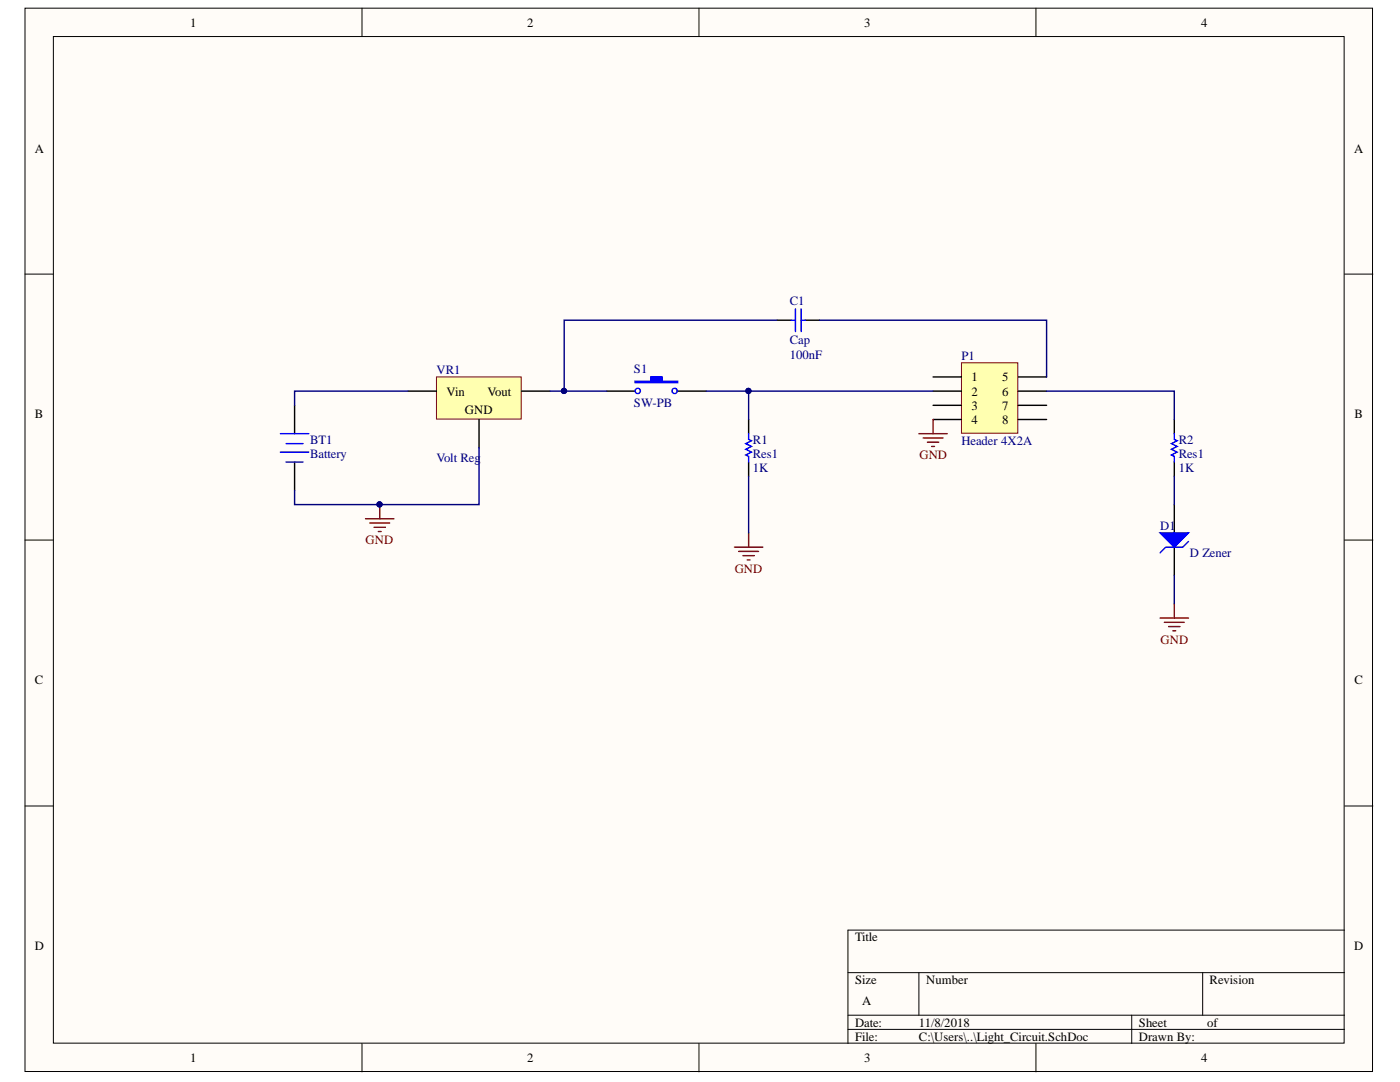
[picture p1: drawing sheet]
<svg xmlns="http://www.w3.org/2000/svg" width="279mm" height="216mm" viewBox="0 0 279 216" stroke-linecap="round" stroke-linejoin="round" font-family="sans-serif">
<g fill="#fffcf8" stroke="#000" stroke-width=".2">
<path d="M5 1.6h268.9v212.2h-268.9z"/>
<path d="M10.7 7.3h257.6v200.8h-257.6z"/>
</g>
<g fill="none" stroke="#000" stroke-width=".2">
<path d="M72.2 1.6v5.7M139.5 1.6v5.7M206.7 1.6v5.7M5 54.7h5.7M268.3 54.7h5.7M5 107.8h5.7M268.3 107.8h5.7M5 160.8h5.7M268.3 160.8h5.7M169.2 194.1h99.1M183.4 194.1v8.5M240 194.1v8.5"/>
<path d="M268.3 185.6h-99.1v22.6M72.2 208.2v5.7M139.5 208.2v5.7M169.2 202.6h99.1M169.2 205.4h99.1M206.7 208.2v5.7M225.9 202.6v5.6"/>
</g>
<path d="M149.4 83.7v2.8M149.4 92.2v2.8M234.4 83.7v2.8M234.4 92.2v2.8M234.4 100.7v5.6M234.4 109.2v5.6" fill="none" stroke="#000" stroke-width=".28"/>
<path d="M149.4 86.5v1.2l.6 .3-1.2 .5 1.2 .6-1.2 .5 1.2 .6-1.2 .6 .6 .3v1.1M234.4 86.5v1.2l.5 .3-1.1 .5 1.1 .6-1.1 .5 1.1 .6-1.1 .6 .6 .3v1.1" fill="none" stroke="#00f" stroke-width=".28"/>
<path d="M231.5 106.3h5.7l-2.8 2.9z" fill="#00f"/>
<path d="M157.9 63.9h.8M158.7 61.6v4.6M159.9 61.6v4.6M159.9 63.9h.8M56 90.2h5.6M56 86.5h5.6M57.1 88.5h3.4M57.1 92.2h3.4M231.5 106.3h5.7l-2.8 2.9zM237.2 108l-1.1 1.2h-3.4l-1.2 1.1" fill="none" stroke="#00f" stroke-width=".28"/>
<path d="M155.1 63.9h2.8M160.7 63.9h2.9M58.8 80.9v5.6M58.8 92.2v5.7" fill="none" stroke="#000" stroke-width=".28"/>
<path d="M87.1 75.2h16.9v8.4h-16.9z" fill="#ffffb0" stroke="#800000" stroke-width=".2"/>
<path d="M81.4 78h5.7M104.1 78h5.7M121.1 78h5.7M135.2 78h5.7M95.6 83.7v5.7" fill="none" stroke="#000" stroke-width=".28"/>
<path d="M126.8 76.1h3.1v-.9h2.2v.9h3.1v.2h-8.4z" fill-rule="evenodd" fill="#00f"/>
<g fill="none" stroke="#00f" stroke-width=".28">
<path d="M126.8 76.1h3.1v-.9h2.2v.9h3.1v.2h-8.4z"/>
<circle cx="127.3" cy="78" r=".52"/>
<circle cx="134.6" cy="78" r=".52"/>
</g>
<g fill="none" stroke="#800000" stroke-width=".28">
<path d="M72.9 103.5h5.7M73.8 104.4h4M74.6 105.2h2.3M75.5 106.1h.6M75.8 100.7v2.8M146.6 109.2h5.6M147.4 110h4M148.3 110.9h2.2M149.1 111.7h.6M149.4 106.3v2.9M231.5 123.3h5.7M232.4 124.2h3.9"/>
<path d="M233.2 125h2.3M234.1 125.9h.5M234.4 120.5v2.8"/>
</g>
<circle cx="75.7" cy="100.6" r=".52" fill="#000080" stroke="#000080" stroke-width=".2"/>
<path d="M191.9 72.4h11.2v14.1h-11.2z" fill="#ffffb0" stroke="#800000" stroke-width=".2"/>
<path d="M186.2 75.2h5.7M186.2 78h5.7M203.2 75.2h5.7M203.2 78h5.7M186.2 80.9h5.7M186.2 83.7h5.7M203.2 80.9h5.7M203.2 83.7h5.7" fill="none" stroke="#000" stroke-width=".28"/>
<path d="M183.4 86.5h5.6M184.2 87.4h4M185.1 88.2h2.3M185.9 89.1h.6M186.2 83.7v2.8" fill="none" stroke="#800000" stroke-width=".28"/>
<path d="M81.4 78h-22.6v2.9M109.8 78h11.3M140.9 78h8.5v5.7M149.4 78h36.8M155.1 63.9h-42.5v14.1M163.6 63.9h45.3v11.3M208.9 78h25.5v5.7M95.6 89.4v11.3h-36.8v-2.8M149.4 95v11.3M234.4 95v5.7M234.4 114.8v5.7" fill="none" stroke="#000080" stroke-width=".28"/>
<g fill="#000080" stroke="#000080" stroke-width=".2">
<circle cx="75.7" cy="100.6" r=".52"/>
<circle cx="112.6" cy="78" r=".52"/>
<circle cx="149.4" cy="78" r=".52"/>
</g>
<g font-size="2.5">
<text x="38" y="5.3">1</text>
<text x="105.2" y="5.3">2</text>
<text x="172.5" y="5.3">3</text>
<text x="239.7" y="5.3">4</text>
<text x="6.9" y="30.4">A</text>
<text x="270.2" y="30.4">A</text>
<text x="193.9" y="76.1">1</text>
<text x="200" y="76.1">5</text>
<text x="6.9" y="83.5">B</text>
<text x="89.1" y="78.9">Vin</text>
<text x="92.8" y="82.6">GND</text>
<text x="97.3" y="78.9">Vout</text>
<text x="193.9" y="78.9">2</text>
<text x="193.9" y="81.7">3</text>
<text x="200" y="78.9">6</text>
<text x="200" y="81.7">7</text>
<text x="270.3" y="83.5">B</text>
<text x="193.9" y="84.6">4</text>
<text x="200" y="84.6">8</text>
<text x="6.9" y="136.6">C</text>
<text x="270.3" y="136.6">C</text>
<text x="6.9" y="189.6">D</text>
<text x="170.6" y="187.9">Title</text>
<text x="270.2" y="189.6">D</text>
<text x="170.6" y="196.4">Size</text>
<text x="184.8" y="196.4">Number</text>
<text x="241.4" y="196.4">Revision</text>
<text x="172.1" y="200.6">A</text>
<text x="170.6" y="204.9">Date:</text>
<text x="170.6" y="207.6">File:</text>
<text x="183.4" y="204.9">11/8/2018</text>
<text x="183.4" y="207.6">C:\Users\..\Light_Circuit.SchDoc</text>
<text x="227.3" y="204.9">Sheet</text>
<text x="227.3" y="207.6">Drawn By:</text>
<text x="240.9" y="204.9">of</text>
<text x="38" y="211.9">1</text>
<text x="105.2" y="211.9">2</text>
<text x="172.5" y="211.9">3</text>
<text x="239.7" y="211.9">4</text>
</g>
<g font-size="2.5" fill="#000080">
<text x="157.6" y="60.8">C1</text>
<text x="157.6" y="71.6">100nF</text>
<text x="157.6" y="68.7">Cap</text>
<text x="191.9" y="71.8">P1</text>
<text x="87.1" y="74.6">VR1</text>
<text x="126.5" y="74.4">S1</text>
<text x="126.5" y="81.1">SW-PB</text>
<text x="61.9" y="88.6">BT1</text>
<text x="150.3" y="88.6">R1</text>
<text x="191.9" y="88.8">Header 4X2A</text>
<text x="235.2" y="88.6">R2</text>
<text x="61.9" y="91.4">Battery</text>
<text x="87.1" y="92.2">Volt Reg</text>
<text x="150.3" y="94.1">1K</text>
<text x="150.3" y="91.4">Res1</text>
<text x="235.2" y="94.1">1K</text>
<text x="235.2" y="91.4">Res1</text>
<text x="231.5" y="105.8">D1</text>
<text x="237.4" y="111.1">D Zener</text>
</g>
<g font-size="2.5" fill="#800000">
<text x="183.5" y="91.6">GND</text>
<text x="73" y="108.6">GND</text>
<text x="146.6" y="114.3">GND</text>
<text x="231.6" y="128.5">GND</text>
</g>
</svg>
